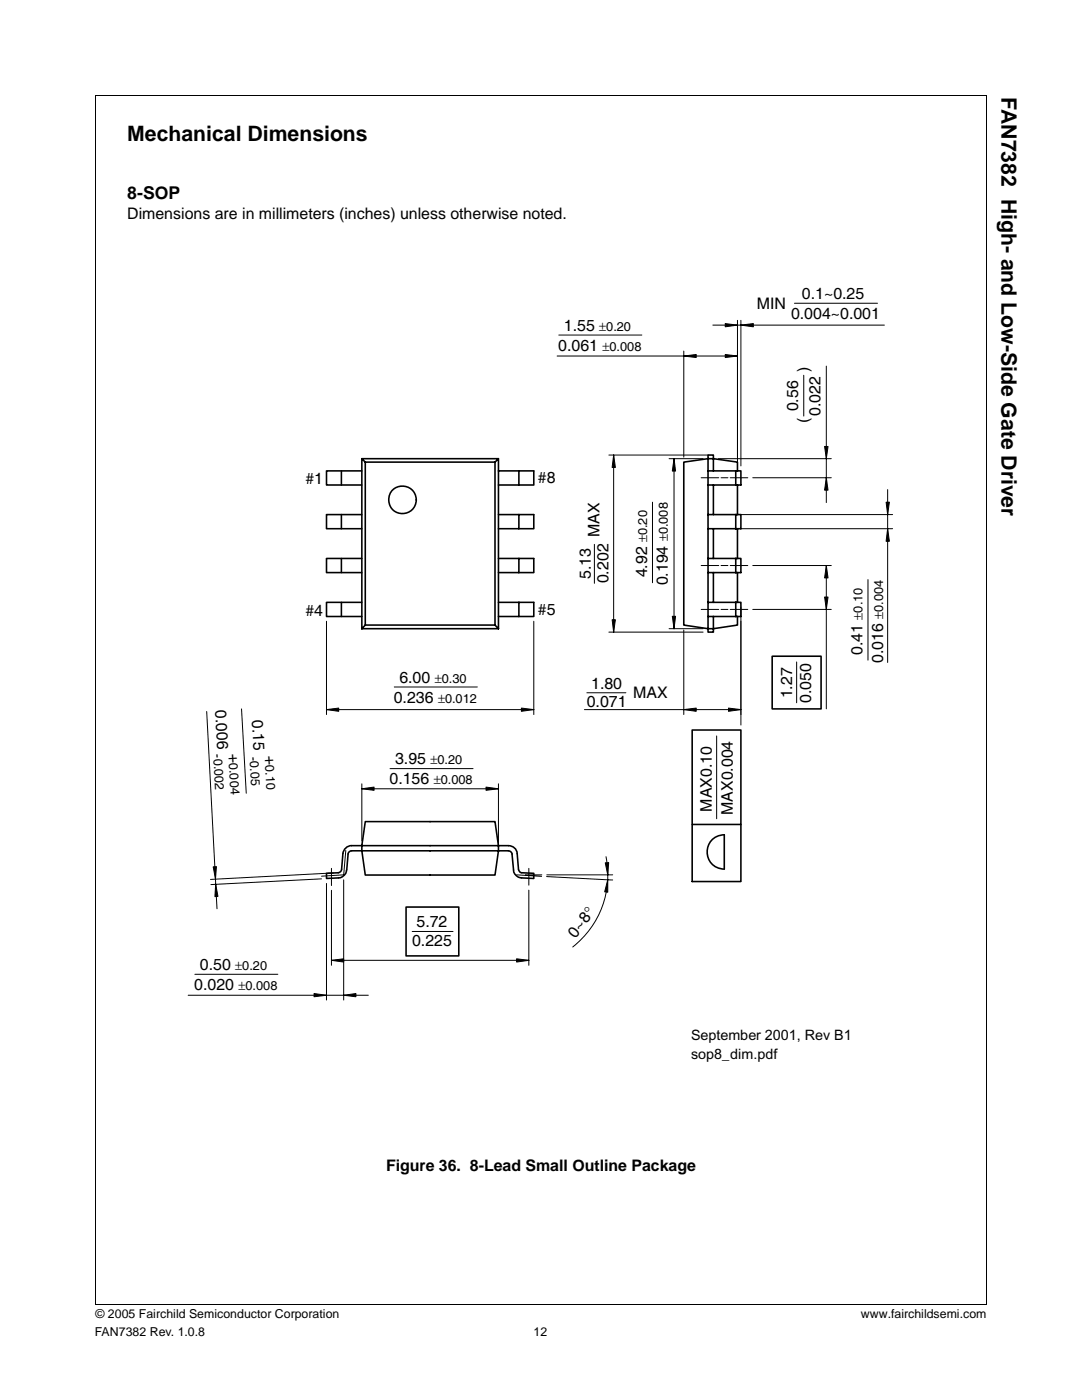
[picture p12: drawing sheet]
<svg xmlns="http://www.w3.org/2000/svg" width="216mm" height="279mm" viewBox="0 0 216 279" stroke-linecap="round" stroke-linejoin="round" font-family="sans-serif">
<path d="M19 19v241.3M19 19.1h177.9M196.8 19.1v241.3M19 260.3h177.8" fill="none" stroke="#000" stroke-width=".2"/>
<g fill="#fff">
<path d="M33.3 52.9h149.3v165.9h-149.3z"/>
<path d="M37.4 56.4h141.1v143.5h-141.1z"/>
</g>
<g fill="none" stroke="#000" stroke-width=".32">
<path d="M68.1 94v2.8M72.2 94h-7.1v2.8h7.1M72.2 91.5l.7 .7M72.9 92.2v32.5h25.9v-32.5M72.9 92.2h25.9M99.5 94h7v2.8h-3M99.5 96.8h4M99.5 91.5l-.7 .7M103.5 94v2.8M141.3 94v2.8h5.5M141.3 94v-2.5l-4.9 .7v32.5l4.9 .8h1l4.9-.8v-1.7M141.3 90.8h1v.7h-1z"/>
<path d="M141.3 94h5.5M141.3 96.8v5.9M142.3 91.5l4.9 .7v1.8M142.3 91.5v2.5M142.3 96.8v5.9M146.8 94h1v2.8h-1M146.8 94v2.8M147.2 96.8v5.9M68.1 102.7v2.8M68.1 111.5v2.8M72.2 102.7h-7.1v2.8h7.1M72.2 111.5h-7.1v2.8h7.1"/>
<path d="M99.5 102.7h7v2.8h-3M99.5 111.5h7v2.8h-3M99.5 114.3h4M99.5 105.5h4M103.5 102.7v2.8M103.5 111.5v2.8M141.3 102.7v2.8h5.5M141.3 111.5v2.8h5.5M141.3 111.5h5.5M141.3 102.7h5.5M141.3 105.5v6M141.3 114.3v5.9"/>
<path d="M142.3 105.5v6M142.3 114.3v5.9M146.8 102.7h1v2.8h-1M146.8 111.5h1v2.8h-1M146.8 102.7v2.8M146.8 111.5v2.8M147.2 105.5v6M147.2 114.3v5.9M68.1 120.2v2.8M72.2 125.5v-34h27.3v34M72.2 120.2h-7.1v2.8h7.1M72.2 125.5h27.3"/>
<path d="M72.9 124.7l-.7 .8M98.8 124.7l.7 .8M99.5 120.2h7v2.8h-3M99.5 123h4M103.5 120.2v2.8M141.3 120.2v2.8h5.5M141.3 123v3.2h1v-3.2M141.3 120.2h5.5M146.8 120.2h1v2.8h-1M146.8 120.2v2.8M154.1 131h9.7v10.5h-9.7zM138.1 145.7h9.7v18.8h-9.7z"/>
<path d="M69.2 173.6a1.7 1.7 0 0 1-1.7 1.6l-2.4 .1v-1l2.4-.1a.71 .71 0 0 0 .7-.7l.2-3.2a1.8 1.8 0 0 1 1.7-1.5h2.1l.7-4.8h25.9l.7 4.8v1h-27.3v-1h29.3a1.69 1.69 0 0 1 1.7 1.5l.3 3.2a.69 .69 0 0 0 .6 .7l2.4 .1v1l-2.4-.1a1.7 1.7 0 0 1-1.6-1.6M102.2 170.4l.3 3.2M102.2 170.4a.78 .78 0 0 0-.7-.6h-2l-.7 4.8h-25.9l-.7-4.8h-2.1a.72 .72 0 0 0-.6 .6l-.3 3.2M138.1 164.5v11.4h9.7v-11.4M142 167.7l.6-.5 .9-.4 1-.2v6.9a3.4 3.4 0 0 1-3.1-2.1 3.4 3.4 0 0 1 .6-3.7zM81 181h10.5v9.8h-10.5z"/>
<circle cx="80.3" cy="99.8" r="2.76"/>
</g>
<g fill="none" stroke="#000" stroke-width=".2">
<path d="M111.2 71.1h36M111.5 66.9h16.6M136.4 70.1v21.1M142.2 64.9h34.3M147.2 63.9v29.1M147.8 63.9v29.1M158.5 60.5h16.6M160.4 74.9v8.1M164.9 73.1v27.2M121.5 90.8h19.9M122.4 90.8v35.4M133.5 91.5h6.8"/>
<path d="M134.5 91.5v34M139.9 95.3h3.5M143.3 91.5h22.6M143.9 95.3h1.3M145.7 95.3h3.5M150.2 95.3h15.7M177.1 97.7v34.5M118.6 108.6v7.8M130.2 100.2v16.1M139.9 112.9h3.5M143.9 112.9h1.3M145.7 112.9h3.5"/>
<path d="M147.8 105.5h30.3M147.8 102.7h30.3M150.2 112.9h15.7M164.9 112.9v28.6M173.2 115.7v16M65.1 124v18.6M78.7 137.1h16.5M106.5 124v18.6M117.1 138.3h7.8M121.5 126.2h18.8M133.5 125.5h6.8M136.4 125.7v16.9"/>
<path d="M139.9 121.6h3.5M143.9 121.6h1.3M145.7 121.6h3.5M147.8 121.2v23.5M150.2 121.6h15.7M159 132.1v8.2M41.2 142l2.1 39.4M48.2 141.5l.9 16.8M65.1 141.6h41.4M72.2 157.4h27.3M72.2 156.4v11.4M77.8 153.4h16.6"/>
<path d="M99.5 156.4v12.4M116.6 141.6h31.2M143 146.9v16.5M64.2 175.4l-22.1 1.1M65.1 176.3v23.3M66.1 173.3v3.4M66.1 177.7v14.9M66.5 174.2l-24.5 1.3M68.6 175.6v24M69 169.7l-.4 4.9-4.4 .3M103.1 174.6l5 .3M104.8 174.6h3.3"/>
<path d="M105.5 173.3v3.4M105.5 177.6v15M109.1 174.9l13.2 .7M109.1 174.6h13.2M120.9 171a18.2 18.2 0 0 1-6.6 18M37.5 198.6h36M38.9 194.4h16.5M66.1 191.7h39.4M82.2 185.9h8.2"/>
</g>
<g fill="#000" stroke="#000" stroke-width=".2">
<path d="M136.4 71.1l2.5-.4v.7zM144.7 64.6l2.5 .3-2.5 .3zM144.7 70.7l2.5 .4-2.5 .3zM147.8 64.9l2.5-.3v.6zM122.4 90.8l.4 2.5h-.7zM134.5 91.5l.3 2.5h-.6zM164.9 95.3l.3 2.5h-.7zM164.5 89.1h.7l-.3 2.4zM164.9 112.9l.3 2.4h-.7zM177.1 105.5l.4 2.5h-.7zM176.8 100.2h.7l-.4 2.5zM122.1 123.7h.7l-.4 2.5z"/>
<path d="M134.2 123h.6l-.3 2.5zM164.5 119.1h.7l-.3 2.5zM65.1 141.6l2.5-.3v.7zM72.2 157.4l2.4-.3v.6zM97 157.1l2.5 .3-2.5 .3zM104 141.3l2.5 .3-2.5 .4zM136.4 141.6l2.5-.3v.7zM145.4 141.3l2.4 .3-2.4 .4zM42.5 173h.7l-.2 2.4zM43 176.5l.5 2.4h-.6zM121.3 175.6v2.5l-.6-.1zM120.8 172.2h.7l-.2 2.4z"/>
<path d="M62.7 198.3l2.4 .3-2.4 .3zM66.1 191.7l2.5-.3v.6zM68.6 198.6l2.4-.3v.6zM103.1 191.4l2.4 .3-2.4 .3z"/>
</g>
<g font-size="4.2">
<text x="199.9" y="19.4" transform="rotate(90 199.9 19.4)">FAN7382 High- and Low-Side Gate Driver</text>
<text x="25.4" y="28.2">Mechanical Dimensions</text>
</g>
<text font-size="3.5" x="25.4" y="39.8">8-SOP</text>
<g font-size="3.2">
<text x="25.4" y="43.7">Dimensions are in millimeters (inches) unless otherwise noted.</text>
<text x="160" y="59.6">0.1~0.25</text>
<text x="112.5" y="66">1.55</text>
<text x="151" y="61.7">MIN</text>
<text x="157.8" y="63.6">0.004~0.001</text>
<text x="111.4" y="70">0.061</text>
<text x="161.3" y="74.3" transform="rotate(-90 161.3 74.3)">)</text>
<text x="159.3" y="82.1" transform="rotate(-90 159.3 82.1)">0.56</text>
<text x="163.7" y="83" transform="rotate(-90 163.7 83)">0.022</text>
<text x="161.3" y="84.5" transform="rotate(-90 161.3 84.5)">(</text>
<text x="60.9" y="96.5">#1</text>
<text x="107.3" y="96.4">#8</text>
<text x="119.7" y="107.2" transform="rotate(-90 119.7 107.2)">MAX</text>
<text x="117.9" y="115.6" transform="rotate(-90 117.9 115.6)">5.13</text>
<text x="121.4" y="116.4" transform="rotate(-90 121.4 116.4)">0.202</text>
<text x="129.1" y="115.2" transform="rotate(-90 129.1 115.2)">4.92</text>
<text x="133.2" y="116.8" transform="rotate(-90 133.2 116.8)">0.194</text>
<text x="60.9" y="122.9">#4</text>
<text x="107.3" y="122.6">#5</text>
<text x="172.1" y="130.7" transform="rotate(-90 172.1 130.7)">0.41</text>
<text x="79.7" y="136.2">6.00</text>
<text x="118" y="137.6">1.80</text>
<text x="176.2" y="132.3" transform="rotate(-90 176.2 132.3)">0.016</text>
<text x="43" y="141.7" transform="rotate(87 43 141.7)">0.006</text>
<text x="50.3" y="143.7" transform="rotate(87 50.3 143.7)">0.15</text>
<text x="78.6" y="140.2">0.236</text>
<text x="117.1" y="141.1">0.071</text>
<text x="126.3" y="139.3">MAX</text>
<text x="158.1" y="139.4" transform="rotate(-90 158.1 139.4)">1.27</text>
<text x="161.9" y="140.3" transform="rotate(-90 161.9 140.3)">0.050</text>
<text x="45.6" y="150.4" transform="rotate(87 45.6 150.4)">+</text>
<text x="52.8" y="150.8" transform="rotate(87 52.8 150.8)">+</text>
<text x="78.8" y="152.5">3.95</text>
<text x="77.7" y="156.5">0.156</text>
<text x="142" y="162" transform="rotate(-90 142 162)">MAX0.10</text>
<text x="146.3" y="162.6" transform="rotate(-90 146.3 162.6)">MAX0.004</text>
<text x="83.1" y="185">5.72</text>
<text x="82.2" y="188.8">0.225</text>
<text x="114.8" y="187.4" transform="rotate(-52 114.8 187.4)">0~8°</text>
<text x="38.8" y="197.5">0.020</text>
<text x="39.9" y="193.6">0.50</text>
<text x="77" y="233.6">Figure 36. 8-Lead Small Outline Package</text>
</g>
<g font-size="2.9">
<text x="137.9" y="207.5">September 2001, Rev B1</text>
<text x="137.9" y="211.3">sop8_dim.pdf</text>
</g>
<g font-size="2.5">
<text x="119.6" y="66">±0.20</text>
<text x="120.2" y="70">±0.008</text>
<text x="129.1" y="108.2" transform="rotate(-90 129.1 108.2)">±0.20</text>
<text x="133.2" y="108" transform="rotate(-90 133.2 108)">±0.008</text>
<text x="172.1" y="123.6" transform="rotate(-90 172.1 123.6)">±0.10</text>
<text x="176.2" y="123.5" transform="rotate(-90 176.2 123.5)">±0.004</text>
<text x="86.8" y="136.2">±0.30</text>
<text x="87.4" y="140.2">±0.012</text>
<text x="42.6" y="150.6" transform="rotate(87 42.6 150.6)">-0.002</text>
<text x="45.7" y="152.3" transform="rotate(87 45.7 152.3)">0.004</text>
<text x="49.8" y="151" transform="rotate(87 49.8 151)">-0.05</text>
<text x="52.9" y="152.7" transform="rotate(87 52.9 152.7)">0.10</text>
<text x="85.9" y="152.5">±0.20</text>
<text x="86.6" y="156.5">±0.008</text>
<text x="47" y="193.6">±0.20</text>
<text x="47.6" y="197.5">±0.008</text>
<text x="19" y="263">© 2005 Fairchild Semiconductor Corporation</text>
<text x="171.8" y="263">www.fairchildsemi.com</text>
<text x="18.9" y="266.7">FAN7382 Rev. 1.0.8</text>
<text x="106.5" y="266.7">12</text>
</g>
</svg>
